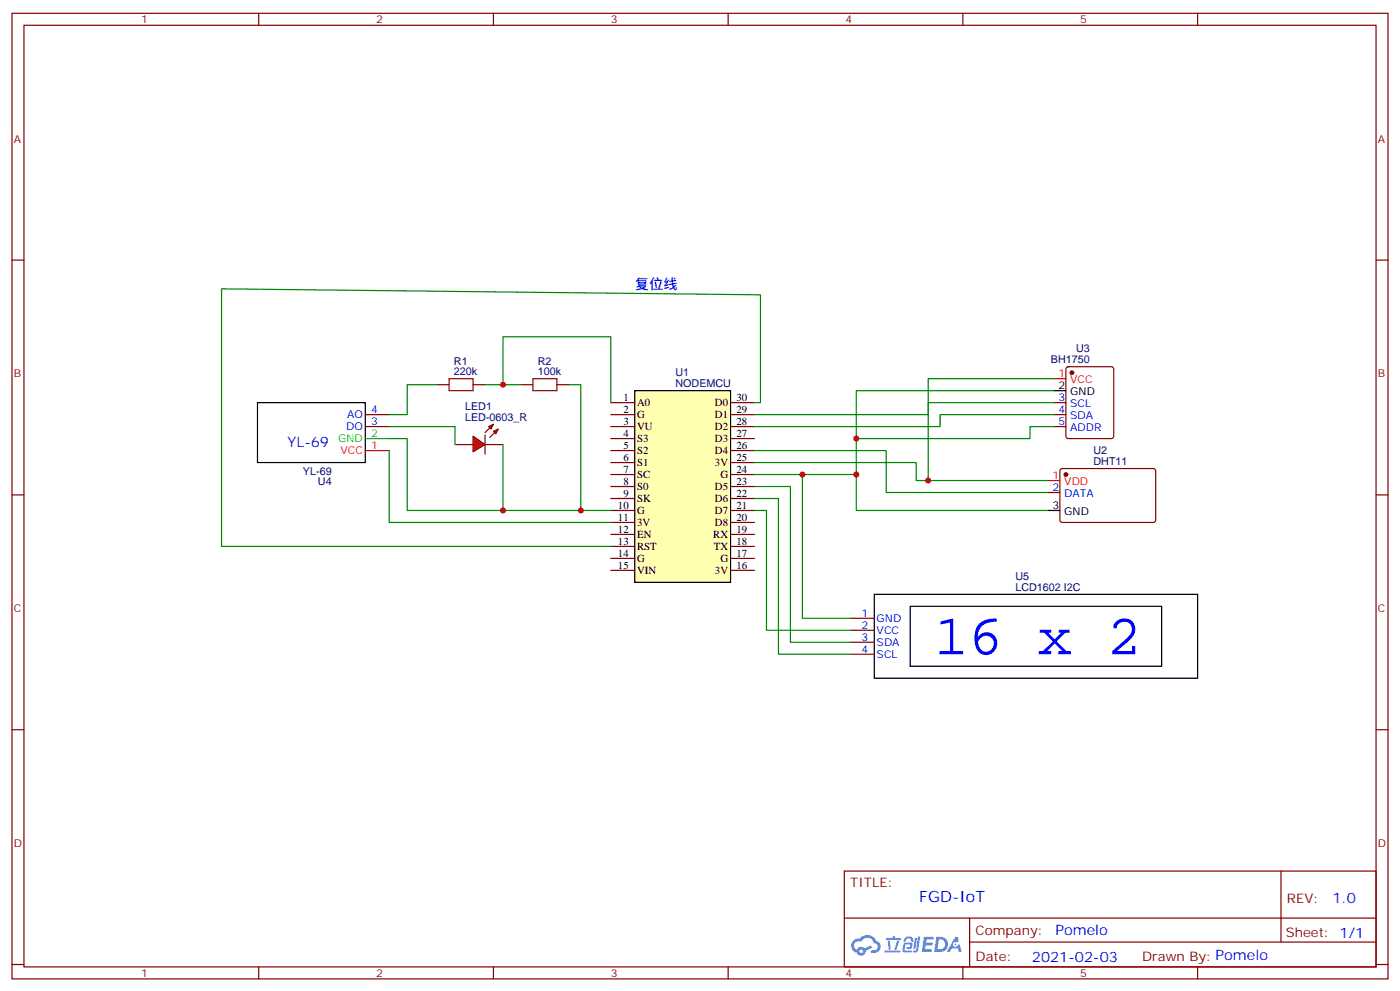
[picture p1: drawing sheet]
<svg xmlns="http://www.w3.org/2000/svg" width="412mm" height="292mm" viewBox="0 0 412 292" stroke-linecap="round" stroke-linejoin="round" font-family="sans-serif">
<g fill="none" stroke="#870000" stroke-width=".35">
<path d="M3.5 3.9h405.4v284.4h-405.4zM7.1 7.4h398.2v277.3h-398.2zM76.2 3.9v3.5M145.3 3.9v3.5M214.5 3.9v3.5M283.6 3.9v3.5M352.8 3.9v3.5M3.5 76.6h3.6M405.3 76.6h3.6M3.5 145.7h3.6M405.3 145.7h3.6M3.5 214.9h3.6"/>
<path d="M405.3 214.9h3.6M248.7 256.5h156.6v28.2h-156.6zM377.3 256.5v20.9M248.7 270.4h156.5M285.6 277.4h119.6M285.6 270.4v14.1M3.5 284h3.6M76.2 284.7v3.6M145.3 284.7v3.6M214.5 284.7v3.6M283.6 284.7v3.6M352.8 284.7v3.6"/>
<path d="M405.3 284h3.6"/>
</g>
<g fill="#5487ff">
<path d="M272.1 275.8h2.6l.3 .2-.1 .6h-2l-.1 1h1.6l.4 .4-.4 .4h-1.7l-.2 1.1 1.8 .1 .3 .3-.2 .4h-2.9z"/>
<path d="M281.4 275.9h.7l.4 1.3-.7 .3a.74 .74 0 0 0-1.1 .3 .74 .74 0 0 0 .5 1.1 .74 .74 0 0 0 .9-.7l.5-.3 .7 2.4h-.9l-.2-1h-1.9l-.5 1h-.9z"/>
<path d="M269.5 276.3h.6l-.4 2.9a.31 .31 0 0 1-.3 .3 .31 .31 0 0 1-.3-.3z"/>
<path d="M270.4 275.8h.6l-.5 4a.89 .89 0 0 1-.7 .7 .89 .89 0 0 1-.9-.3l1-.5z"/>
<path d="M266.8 276l.6-.2 1.2 .1 .5 1.3-.6 .1-.4-.9-1 .1a.95 .95 0 0 1-1 .8l-.1-.2z"/>
<path d="M266.4 277.7l1.8-.2a1.04 1.04 0 0 1 .6 1.1 1.04 1.04 0 0 1-.8 .9h-.7a.29 .29 0 0 1-.3-.4 .29 .29 0 0 1 .3-.2h.7l.2-.8h-1.4l-.4 1.8h1.9a.29 .29 0 0 1 .3 .3 .29 .29 0 0 1-.3 .3h-2l-.4-.3 .2-2.1z"/>
<path d="M260.5 279.9h4.4a.3 .3 0 0 1 .3 .3 .3 .3 0 0 1-.3 .3h-4.3z"/>
<path d="M264.3 277h.6l-.5 1.6a1.02 1.02 0 0 1-.7 1.2l-.2-.3z"/>
<path d="M261.5 277h.6l.3 2.4-.3 .3-.3-.2z"/>
<path d="M261.1 276.2h1.9l.2-.5h.5l-.1 .5h1.5a.29 .29 0 0 1 .3 .3 .29 .29 0 0 1-.3 .3h-3.9z"/>
<path d="M275.8 275.9l-.6 4.4h1.4a2.27 2.27 0 0 0 2.7-2.3 2.27 2.27 0 0 0-2.7-2.1zM276.6 276.6a1.5 1.5 0 0 1 1.8 1.6 1.5 1.5 0 0 1-1.9 1.3h-.3z"/>
<path d="M251.4 277a2.09 2.09 0 0 0 1 3.5 1.37 1.37 0 0 0 1.5 .9 1.37 1.37 0 0 0 1.1-1.4l2-1-.5-.7-1.8 1a1.4 1.4 0 0 0-2.3 .4 1.32 1.32 0 0 1-.6-1.9 1.32 1.32 0 0 1 1.9-.4 2.02 2.02 0 0 1 2-1.3 2.02 2.02 0 0 1 1.8 1.7 1.09 1.09 0 0 1 1.1 1.3 1.09 1.09 0 0 1-1.6 .7 .41 .41 0 0 0-.5 .3 .41 .41 0 0 0 .4 .5 1.89 1.89 0 0 0 2.4-1.2 1.89 1.89 0 0 0-1.2-2.4 2.98 2.98 0 0 0-5-.6l-1 .1zM253.2 280.1a.52 .52 0 0 1 1 0 .52 .52 0 0 1-1 0z"/>
<circle cx="281.4" cy="278.1" r=".28"/>
</g>
<path d="M187 115h28.2v56.5h-28.2z" fill="#ffffb0" stroke="#000" stroke-width=".35"/>
<g fill="none" stroke="#870000" stroke-width=".35">
<path d="M179.9 118.6h7.1M215.2 118.6h7M310.4 118.6h3.6M314.2 108.2l.5-.2h12.7l.6 .4 .1 20-.5 .7-12.9 .1-.7-.5v-20zM107.6 125.6h7.1M107.6 122.1h7.1M179.9 139.7h7.1M179.9 136.2h7.1M179.9 132.7h7.1M179.9 129.2h7.1M179.9 125.6h7.1M179.9 122.1h7.1"/>
<path d="M215.2 139.7h7M215.2 136.2h7M215.2 132.7h7M215.2 129.2h7M215.2 125.6h7M215.2 122.1h7M310.4 125.6h3.6M310.4 122.1h3.6M312.4 138.2l.5-.2h27.1l.4 .7v14.7l-.7 .4h-27.1l-.4-.7v-14.4zM179.9 157.4h7.1M179.9 153.8h7.1M179.9 150.3h7.1"/>
<path d="M179.9 146.8h7.1M179.9 143.3h7.1M215.2 157.4h7M215.2 153.8h7M215.2 150.3h7M215.2 146.8h7M215.2 143.3h7M308.7 145h3.5M179.9 168h7.1M179.9 164.4h7.1M179.9 160.9h7.1M215.2 168h7"/>
<path d="M215.2 164.4h7M215.2 160.9h7"/>
</g>
<path d="M222.2 118.6h1.8v-31.8l-158.7-1.7v75.8h114.6M114.7 132.7v21.1h65.2M114.7 129.2h5.2v21.1h60" fill="none" stroke="#008700" stroke-width=".35"/>
<g fill="#870000" stroke="#870000" stroke-width=".35">
<circle cx="314" cy="139.7" r=".53"/>
<circle cx="315.7" cy="109.7" r=".53"/>
</g>
<path d="M310.4 111.5h3.6M107.6 132.7h7.1M308.7 141.5h3.5" fill="none" stroke="#f00" stroke-width=".35"/>
<path d="M75.8 118.6h31.8v17.6h-31.8zM310.4 115h3.6M308.7 150.3h3.5" fill="none" stroke="#000" stroke-width=".35"/>
<path d="M107.6 129.2h7.1" fill="none" stroke="#0f0" stroke-width=".35"/>
<g fill="#f00" stroke="#870000" stroke-width=".35">
<path d="M139.3 128.4l3.6 2.5-3.6 2.1z"/>
<path d="M142.9 128.1v5.6z"/>
</g>
<g fill="#870000" stroke="#870000" stroke-width=".35">
<path d="M142.9 127.4l1.4-1.4z"/>
<path d="M144.3 128.8l1.4-1.4z"/>
</g>
<g fill="#f00" stroke="#870000" stroke-width=".35">
<path d="M143.9 125.6l1.4-.7-.7 1.4z"/>
<path d="M145.3 127l1.5-.7-.8 1.4z"/>
</g>
<path d="M128.8 113.3h3.5M139.3 113.3h3.6M153.5 113.3h3.5M164 113.3h3.6M134.1 130.9h5.2M142.9 130.9h5.3M250.5 182.1h7M250.5 185.6h7M250.5 189.1h7M250.5 192.7h7" fill="none" stroke="#870000" stroke-width=".35"/>
<g fill="none" stroke="#008700" stroke-width=".35">
<path d="M128.8 113.3h-8.9v8.8h-5.2M142.9 113.3h10.6M148.2 113.3v-14.1h31.7v19.4M167.6 113.3h3.5v37M310.4 118.6h-37v3.5h-51.2M310.4 115h-58.2v24.7M310.4 111.5h-37v30M114.7 125.6h19.4v5.3M148.2 130.9v19.4M222.2 136.2h47.7v5.3h38.8M222.2 139.7h30v10.6h56.5M222.2 132.7h38.9v12.3h47.6"/>
<path d="M236.4 139.7v42.4h14.1M310.4 122.1h-33.5v3.5h-54.7M310.4 125.6h-7v3.6h-51.2M222.2 146.8h7.1v45.9h21.2M222.2 143.3h10.6v45.8h17.7M222.2 150.3h3.6v35.3h24.7"/>
</g>
<path d="M132.3 111.5h7v3.5h-7zM157 111.5h7v3.5h-7z" fill="none" stroke="#a10000" stroke-width=".35"/>
<path d="M257.5 175h95.3v24.7h-95.3zM268.1 178.5h74.1v17.7h-74.1z" fill="none" stroke="#000" stroke-width=".35"/>
<g fill="#c00">
<circle cx="148.2" cy="150.3" r=".88"/>
<circle cx="252.2" cy="139.7" r=".88"/>
<circle cx="252.2" cy="129.2" r=".88"/>
<circle cx="273.4" cy="141.5" r=".88"/>
<circle cx="171.1" cy="150.3" r=".88"/>
<circle cx="148.2" cy="113.3" r=".88"/>
<circle cx="236.4" cy="139.7" r=".88"/>
</g>
<text font-size="16.9" fill="#00f" x="275.2" y="192.7">16 x 2</text>
<text font-size="4.6" fill="#00f" x="270.8" y="265.5">FGD-IoT</text>
<g font-size="4.2" fill="#00f">
<text x="187" y="85.1">复位线</text>
<text x="84.7" y="131.6">YL-69</text>
<text x="392.5" y="265.8">1.0</text>
<text x="310.9" y="275.3">Pomelo</text>
<text x="304" y="283.1">2021-02-03</text>
</g>
<g font-size="3.9" fill="#800">
<text x="250.5" y="261.1">TITLE:</text>
<text x="379.1" y="265.8">REV:</text>
<text x="287.4" y="275.3">Company:</text>
<text x="378.7" y="275.9">Sheet: 1/1</text>
<text x="287.4" y="283">Date:</text>
<text x="336.4" y="283.1">Drawn By: Pomelo</text>
</g>
<g font-size="3.2" fill="#800">
<text x="41.6" y="6.9">1</text>
<text x="110.8" y="6.9">2</text>
<text x="179.9" y="6.9">3</text>
<text x="249.1" y="6.9">4</text>
<text x="318.2" y="6.9">5</text>
<text x="4.1" y="42">A</text>
<text x="405.9" y="42">A</text>
<text x="4.1" y="111.2">B</text>
<text x="405.9" y="111.2">B</text>
<text x="4.1" y="180.3">C</text>
<text x="405.9" y="180.3">C</text>
<text x="4.1" y="249.4">D</text>
<text x="405.9" y="249.4">D</text>
<text x="41.6" y="287.7">1</text>
<text x="110.8" y="287.7">2</text>
<text x="179.9" y="287.7">3</text>
<text x="249.1" y="287.7">4</text>
<text x="318.2" y="287.7">5</text>
</g>
<g font-size="3.2" fill="#000080">
<text x="133.7" y="107.4">R1</text>
<text x="158.4" y="107.4">R2</text>
<text x="309.5" y="106.9">BH1750</text>
<text x="317" y="103.7">U3</text>
<text x="133.7" y="110.5">220k</text>
<text x="158.4" y="110.5">100k</text>
<text x="199" y="114">NODEMCU</text>
<text x="199" y="110.8">U1</text>
<text x="137" y="123.9">LED-0603_R</text>
<text x="137" y="120.8">LED1</text>
<text x="322.1" y="136.8">DHT11</text>
<text x="322.1" y="133.7">U2</text>
<text x="89.2" y="139.8">YL-69</text>
<text x="93.6" y="142.9">U4</text>
<text x="299.1" y="174">LCD1602 I2C</text>
<text x="299.1" y="170.9">U5</text>
</g>
<g font-size="3.2" fill="#f00">
<text x="311.8" y="111.2">1</text>
<text x="315.3" y="112.9">VCC</text>
<text x="100.3" y="133.7">VCC</text>
<text x="109.4" y="132.3">1</text>
<text x="310" y="141.1">1</text>
<text x="313.5" y="142.9">VDD</text>
</g>
<g font-size="3.2">
<text x="183.6" y="118.2">1</text>
<text x="187.7" y="119.6">A0</text>
<text x="210.6" y="119.6">D0</text>
<text x="217" y="118.2">30</text>
<text x="311.8" y="114.7">2</text>
<text x="315.3" y="116.5">GND</text>
<text x="183.6" y="125.3">3</text>
<text x="183.6" y="121.7">2</text>
<text x="187.7" y="123.2">G</text>
<text x="210.6" y="123.2">D1</text>
<text x="217" y="125.3">28</text>
<text x="217" y="121.7">29</text>
<text x="183.6" y="128.8">4</text>
<text x="187.7" y="130.2">S3</text>
<text x="187.7" y="126.7">VU</text>
<text x="210.6" y="130.2">D3</text>
<text x="210.6" y="126.7">D2</text>
<text x="217" y="128.8">27</text>
<text x="183.6" y="135.9">6</text>
<text x="183.6" y="132.3">5</text>
<text x="187.7" y="137.3">S1</text>
<text x="187.7" y="133.7">S2</text>
<text x="210.6" y="137.3">3V</text>
<text x="210.6" y="133.7">D4</text>
<text x="217" y="135.9">25</text>
<text x="217" y="132.3">26</text>
<text x="183.6" y="142.9">8</text>
<text x="183.6" y="139.4">7</text>
<text x="187.7" y="140.8">SC</text>
<text x="212.2" y="140.8">G</text>
<text x="217" y="142.9">23</text>
<text x="217" y="139.4">24</text>
<text x="182" y="150">10</text>
<text x="183.6" y="146.4">9</text>
<text x="187.7" y="147.8">SK</text>
<text x="187.7" y="144.3">S0</text>
<text x="210.6" y="147.8">D6</text>
<text x="210.6" y="144.3">D5</text>
<text x="217" y="150">21</text>
<text x="217" y="146.4">22</text>
<text x="310" y="150">3</text>
<text x="182" y="153.5">11</text>
<text x="187.7" y="154.9">3V</text>
<text x="187.7" y="151.4">G</text>
<text x="210.6" y="154.9">D8</text>
<text x="210.6" y="151.4">D7</text>
<text x="217" y="153.5">20</text>
<text x="313.5" y="151.7">GND</text>
<text x="182" y="160.5">13</text>
<text x="182" y="157">12</text>
<text x="187.7" y="162">RST</text>
<text x="187.7" y="158.4">EN</text>
<text x="210.1" y="158.4">RX</text>
<text x="210.3" y="162">TX</text>
<text x="217" y="160.5">18</text>
<text x="217" y="157">19</text>
<text x="182" y="167.6">15</text>
<text x="182" y="164.1">14</text>
<text x="187.7" y="165.5">G</text>
<text x="212.2" y="165.5">G</text>
<text x="217" y="167.6">16</text>
<text x="217" y="164.1">17</text>
<text x="187.7" y="169">VIN</text>
<text x="210.6" y="169">3V</text>
</g>
<g font-size="3.2" fill="#00f">
<text x="311.8" y="118.2">3</text>
<text x="315.3" y="120">SCL</text>
<text x="102.2" y="123.2">AO</text>
<text x="109.4" y="125.3">3</text>
<text x="109.4" y="121.7">4</text>
<text x="311.8" y="121.7">4</text>
<text x="311.8" y="125.3">5</text>
<text x="315.3" y="123.5">SDA</text>
<text x="101.9" y="126.7">DO</text>
<text x="315.3" y="127">ADDR</text>
<text x="310" y="144.7">2</text>
<text x="313.5" y="146.4">DATA</text>
<text x="253.7" y="181.7">1</text>
<text x="253.7" y="185.2">2</text>
<text x="258.2" y="183.1">GND</text>
<text x="253.7" y="188.8">3</text>
<text x="258.2" y="186.7">VCC</text>
<text x="258.2" y="190.2">SDA</text>
<text x="253.7" y="192.3">4</text>
<text x="258.2" y="193.7">SCL</text>
</g>
<g font-size="3.2" fill="#0f0">
<text x="99.6" y="130.2">GND</text>
<text x="109.4" y="128.8">2</text>
</g>
</svg>
